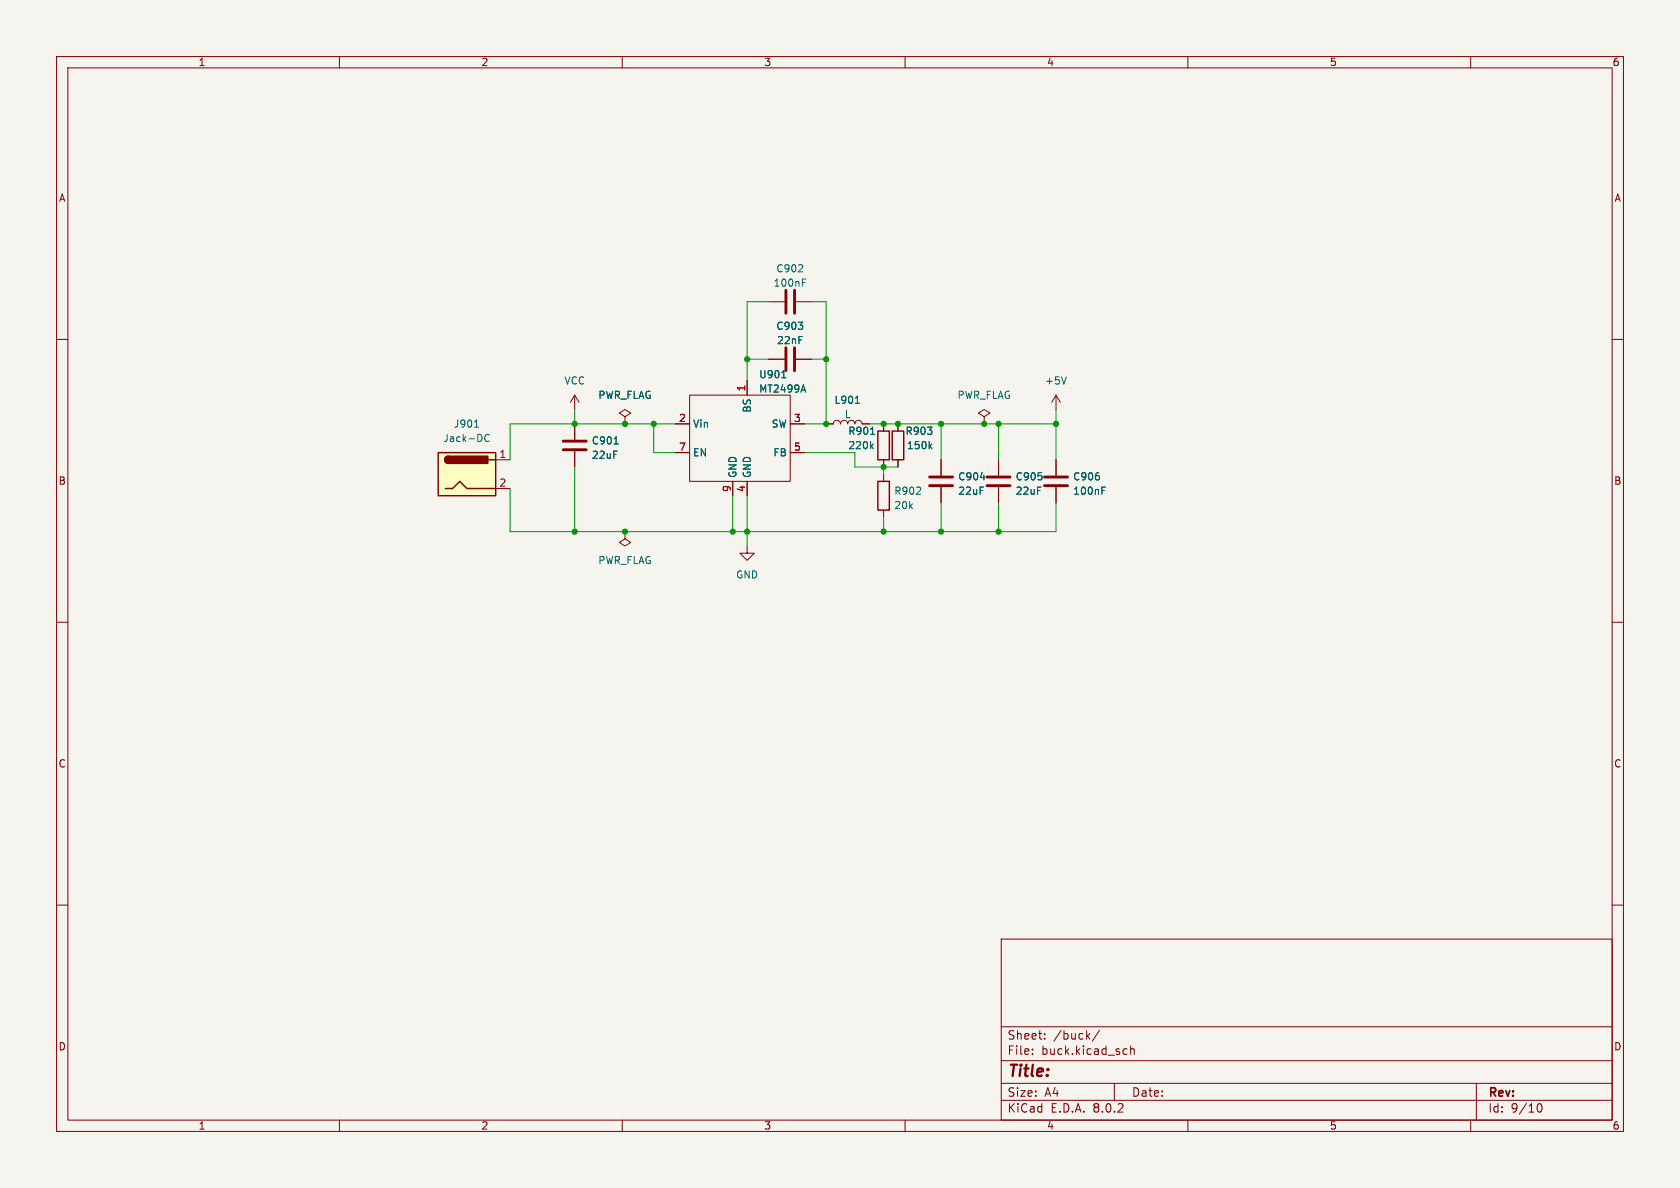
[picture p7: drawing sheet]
<svg xmlns="http://www.w3.org/2000/svg" width="297mm" height="210mm" viewBox="0 0 297 210" stroke-linecap="round" stroke-linejoin="round" font-family="sans-serif">
<path d="M0 0h297v210h-297z" fill="#f5f4ef" stroke="#f5f4ef" stroke-width=".18"/>
<g fill="none" stroke="#840000" stroke-width=".18">
<path d="M10 10h277v190h-277zM12 12h273v186h-273zM60 10v2M110 10v2M160 10v2M210 10v2M260 10v2M10 60h2M135.9 53.3h2.8M140.7 53.3h2.8M285 60h2M101.6 69.9l-.8 1.2"/>
<path d="M101.6 69.9v2.5M101.6 74.9v2.8M101.6 79.8v2.8M101.6 69.9l.8 1.2M110.5 73.7l1-.7-1-.6-1 .6 1 .7v1.2M110.5 74.9h.1M119.4 74.9h2.5M121.9 69.9h17.8v15.2h-17.8zM132.1 67.3v2.6M135.9 63.5h2.8M139.7 74.9h2.5M140.7 63.5h2.8"/>
<path d="M158.7 74.9v1.3M186.7 69.9l-.8 1.2M186.7 69.9v2.5M186.7 69.9l.8 1.2M110.5 94v1.3l1 .6-1 .6-1-.6 1-.6M110.5 94h.1M119.4 80h2.5M129.5 85.1v2.5M132.1 85.1v2.5M139.7 80h2.5M158.7 81.3v1.3M10 110h2"/>
<path d="M285 110h2M10 160h2M285 160h2M177 166h108v32h-108zM60 198v2M110 198v2M160 198v2M177 194.5h108M177 191.5h108M177 187.5h108M177 181.5h108M182.5 186.3v.1"/>
<path d="M182.5 185.5v.1M184.7 183.6v.1M184.7 182.8v.1M192.2 183.1l.5 .6M192.7 182.7l-.6 .6M194.4 182.1l-1.3 2M197 191.5v3M198.8 185.4l.4 .1M199.2 186.3l-.4 .1M199.9 185.5l.2-.1 .4 .1v.9M199.9 184.9v1.5M210 198v2"/>
<path d="M260 198v2M261 191.5v6.5M271.7 195.7l.2-.5 .2-.1a.8 .8 0 0 1 .5 .7 .8 .8 0 0 1-.5 .8l-.2-.1-.2-.5"/>
</g>
<path d="M138.9 51.3v4.1M140.5 51.3v4.1M99.6 79.5h4M99.6 78h4M138.9 61.5v4M140.5 61.5v4" fill="none" stroke="#840000" stroke-width=".51"/>
<path d="M141.8 49.9h.5M141.8 49.3h.7M108.6 78.5h.7M138.2 66.8h.7M142 68l.4 1.3M164.4 78.8l.3 .5M164.7 78.5l-.4 .5M188.5 66.6l-.4 1.3" fill="none" stroke="#006464" stroke-width=".18"/>
<path d="M157.7 76.2h2.1v5.1h-2.1z" fill="none" stroke="#840000" stroke-width=".25"/>
<path d="M77.5 80h10.1v7.6h-10.1z" fill="#ffffc2"/>
<path d="M155.2 76.2h2v5.1h-2zM77.5 80h10.1v7.6h-10.1zM78.7 86.4h1.3l1.3-1.3 1.2 1.3h5.1M79.2 80.6a.64 .64 0 0 0-.6 .7 .64 .64 0 0 0 .6 .6M86.4 81.3h1.2M155.2 85.1h2v5.1h-2z" fill="none" stroke="#840000" stroke-width=".25"/>
<g fill="#840000" stroke="#840000" stroke-width=".25">
<path d="M78.8 80.8l.4-.2v1.3a.63 .63 0 0 1-.5-.4 .63 .63 0 0 1 .1-.7z"/>
<path d="M79.2 80.6h7v1.3h-7z"/>
</g>
<g fill="none" stroke="#840000" stroke-width=".18">
<path d="M101.6 74.9v2.8M101.6 79.8v2.8M110.5 74.9h.1M119.4 74.9h2.5M132.1 67.3v2.6M135.9 63.5h2.8M139.7 74.9h2.5M140.7 63.5h2.8M146 74.9h1.3a.64 .64 0 0 1 .7-.6 .64 .64 0 0 1 .6 .6 .64 .64 0 0 1 .6-.6 .64 .64 0 0 1 .7 .6 .64 .64 0 0 1 .6-.6 .64 .64 0 0 1 .6 .6 .64 .64 0 0 1 .7-.6 .64 .64 0 0 1 .6 .6h1.3M156.2 74.9v1.3M158.7 74.9v1.3M174 73.7l1-.7-1-.6-1 .6 1 .7v1.2"/>
<path d="M174 74.9h.1M87.6 81.3h2.6M87.6 86.4h2.6M119.4 80h2.5M129.5 85.1v2.5M132.1 96.5v1.3h1.2l-1.2 1.3-1.3-1.3h1.3M132.1 85.1v2.5M139.7 80h2.5M156.2 81.3v1.3M156.2 83.8v1.3M156.2 90.2v1.2M158.7 81.3v1.3"/>
<path d="M166.4 81.3v2.8M166.4 86.1v2.8M176.5 81.3v2.8M176.5 86.1v2.8M186.7 81.3v2.8M186.7 86.1v2.8"/>
</g>
<g fill="none" stroke="#006464" stroke-width=".18">
<path d="M83.9 75.5h.7M86.5 76.9a.6 .6 0 0 0-.9 .4 .6 .6 0 0 0 .6 .7l.3-.1M108.6 78.5h.7M138.2 66.8h.7M142 68l.4 1.3M151.2 71.3h.7M153.9 76.8h.7M154 78.8l.4 .5M154.4 78.5l-.5 .5M164.4 78.8l.3 .5M164.7 78.5l-.4 .5M173.3 84.4h.8"/>
<path d="M194.8 86.7h.4M194.8 86.1h.6"/>
</g>
<path d="M164.3 85.9h4.1M164.3 84.3h4.1M174.5 85.9h4.1M174.5 84.3h4.1M184.7 85.9h4M184.7 84.3h4" fill="none" stroke="#840000" stroke-width=".51"/>
<g fill="none" stroke="#009600" stroke-width=".18">
<path d="M135.9 53.3h-3.8v14M143.5 53.3h2.5v21.6h-3.8M101.6 72.4v2.5M115.6 74.9v5.1h3.8M119.4 74.9h-29.2v6.4M132.1 63.5h3.8M143.5 63.5h2.5M153.7 74.9h33M166.4 74.9v6.4M176.5 74.9v6.4M186.7 72.4v8.9M90.2 86.4v7.6h96.5v-5.1"/>
<path d="M101.6 82.6v11.4M129.5 87.6v6.4M132.1 87.6v8.9M142.2 80h8.9v2.6h7.6M156.2 82.6v1.2M156.2 91.4v2.6M166.4 88.9v5.1M176.5 88.9v5.1"/>
</g>
<g fill="#009600" stroke="#009600" stroke-width=".18">
<circle cx="115.6" cy="74.9" r=".46"/>
<circle cx="129.5" cy="94" r=".46"/>
<circle cx="110.5" cy="94" r=".46"/>
<circle cx="156.2" cy="94" r=".46"/>
<circle cx="132.1" cy="94" r=".46"/>
<circle cx="101.6" cy="94" r=".46"/>
<circle cx="101.6" cy="74.9" r=".46"/>
<circle cx="110.5" cy="74.9" r=".46"/>
<circle cx="176.5" cy="94" r=".46"/>
<circle cx="156.2" cy="82.6" r=".46"/>
<circle cx="156.2" cy="74.9" r=".46"/>
<circle cx="166.4" cy="74.9" r=".46"/>
<circle cx="176.5" cy="74.9" r=".46"/>
<circle cx="174" cy="74.9" r=".46"/>
<circle cx="186.7" cy="74.9" r=".46"/>
<circle cx="166.4" cy="94" r=".46"/>
<circle cx="158.7" cy="74.9" r=".46"/>
<circle cx="146" cy="74.9" r=".46"/>
<circle cx="146" cy="63.5" r=".46"/>
<circle cx="132.1" cy="63.5" r=".46"/>
</g>
<text font-size="2.8" fill="#840000" x="178" y="190.9">Title:</text>
<g font-size="2.1" fill="#840000">
<text x="178" y="184">Sheet:</text>
<text x="186.2" y="184">/buck/</text>
<text x="178" y="186.7">File:</text>
<text x="184.1" y="186.7">buck.kicad_sch</text>
<text x="178" y="196.9">KiCad</text>
<text x="178" y="194.1">Size:</text>
<text x="184.7" y="194.1">A4</text>
<text x="185.7" y="196.9">E.D.A.</text>
<text x="193.3" y="196.9">8.0.2</text>
<text x="200" y="194.1">Date:</text>
<text x="263" y="194.3">Rev:</text>
<text x="263" y="196.9">Id:</text>
<text x="267.1" y="196.9">9/10</text>
</g>
<g font-size="1.8" fill="#840000">
<text x="35" y="11.9">1</text>
<text x="85" y="11.9">2</text>
<text x="135" y="11.9">3</text>
<text x="185" y="11.9">4</text>
<text x="235" y="11.9">5</text>
<text x="285" y="11.9">6</text>
<text x="10.3" y="35.9">A</text>
<text x="285.3" y="35.9">A</text>
<text x="10.3" y="85.9">B</text>
<text x="285.3" y="85.9">B</text>
<text x="10.3" y="135.9">C</text>
<text x="285.3" y="135.9">C</text>
<text x="10.3" y="185.9">D</text>
<text x="285.3" y="185.9">D</text>
<text x="35" y="199.9">1</text>
<text x="85" y="199.9">2</text>
<text x="135" y="199.9">3</text>
<text x="185" y="199.9">4</text>
<text x="235" y="199.9">5</text>
<text x="285" y="199.9">6</text>
</g>
<g font-size="1.8" fill="#006464">
<text x="136.7" y="50.9">100nF</text>
<text x="137.1" y="48.3">C902</text>
<text x="137.1" y="58.5">C903</text>
<text x="137.3" y="61">22nF</text>
<text x="99.7" y="68.2">VCC</text>
<text x="105.7" y="70.7">PWR_FLAG</text>
<text x="134.1" y="67.1">U901</text>
<text x="134.1" y="69.6">MT2499A</text>
<text x="147.4" y="71.6">L901</text>
<text x="169.2" y="70.7">PWR_FLAG</text>
<text x="184.7" y="68.2">+5V</text>
<text x="80.2" y="75.8">J901</text>
<text x="122.4" y="75.8">Vin</text>
<text x="132.9" y="73" transform="rotate(-90 132.9 73)">BS</text>
<text x="136.3" y="75.8">SW</text>
<text x="149.2" y="74.1">L</text>
<text x="149.9" y="77.1">R901</text>
<text x="160" y="77.1">R903</text>
<text x="78.3" y="78.3">Jack-DC</text>
<text x="104.5" y="78.8">C901</text>
<text x="104.5" y="81.3">22uF</text>
<text x="122.4" y="80.9">EN</text>
<text x="136.6" y="80.9">FB</text>
<text x="149.9" y="79.6">220k</text>
<text x="160.2" y="79.6">150k</text>
<text x="130.4" y="84.6" transform="rotate(-90 130.4 84.6)">GND</text>
<text x="132.9" y="84.6" transform="rotate(-90 132.9 84.6)">GND</text>
<text x="158" y="87.7">R902</text>
<text x="169.3" y="85.1">C904</text>
<text x="169.3" y="87.7">22uF</text>
<text x="179.5" y="85.1">C905</text>
<text x="179.5" y="87.7">22uF</text>
<text x="189.6" y="85.1">C906</text>
<text x="189.6" y="87.7">100nF</text>
<text x="158" y="90.2">20k</text>
<text x="105.7" y="99.9">PWR_FLAG</text>
<text x="130" y="102.5">GND</text>
</g>
<g font-size="1.8" fill="#a90000">
<text x="131.8" y="69.3" transform="rotate(-90 131.8 69.3)">1</text>
<text x="119.9" y="74.7">2</text>
<text x="140.3" y="74.7">3</text>
<text x="88.2" y="81">1</text>
<text x="119.9" y="79.8">7</text>
<text x="140.3" y="79.8">5</text>
<text x="88.2" y="86.1">2</text>
<text x="129.3" y="87.1" transform="rotate(-90 129.3 87.1)">9</text>
<text x="131.8" y="87.1" transform="rotate(-90 131.8 87.1)">4</text>
</g>
</svg>
